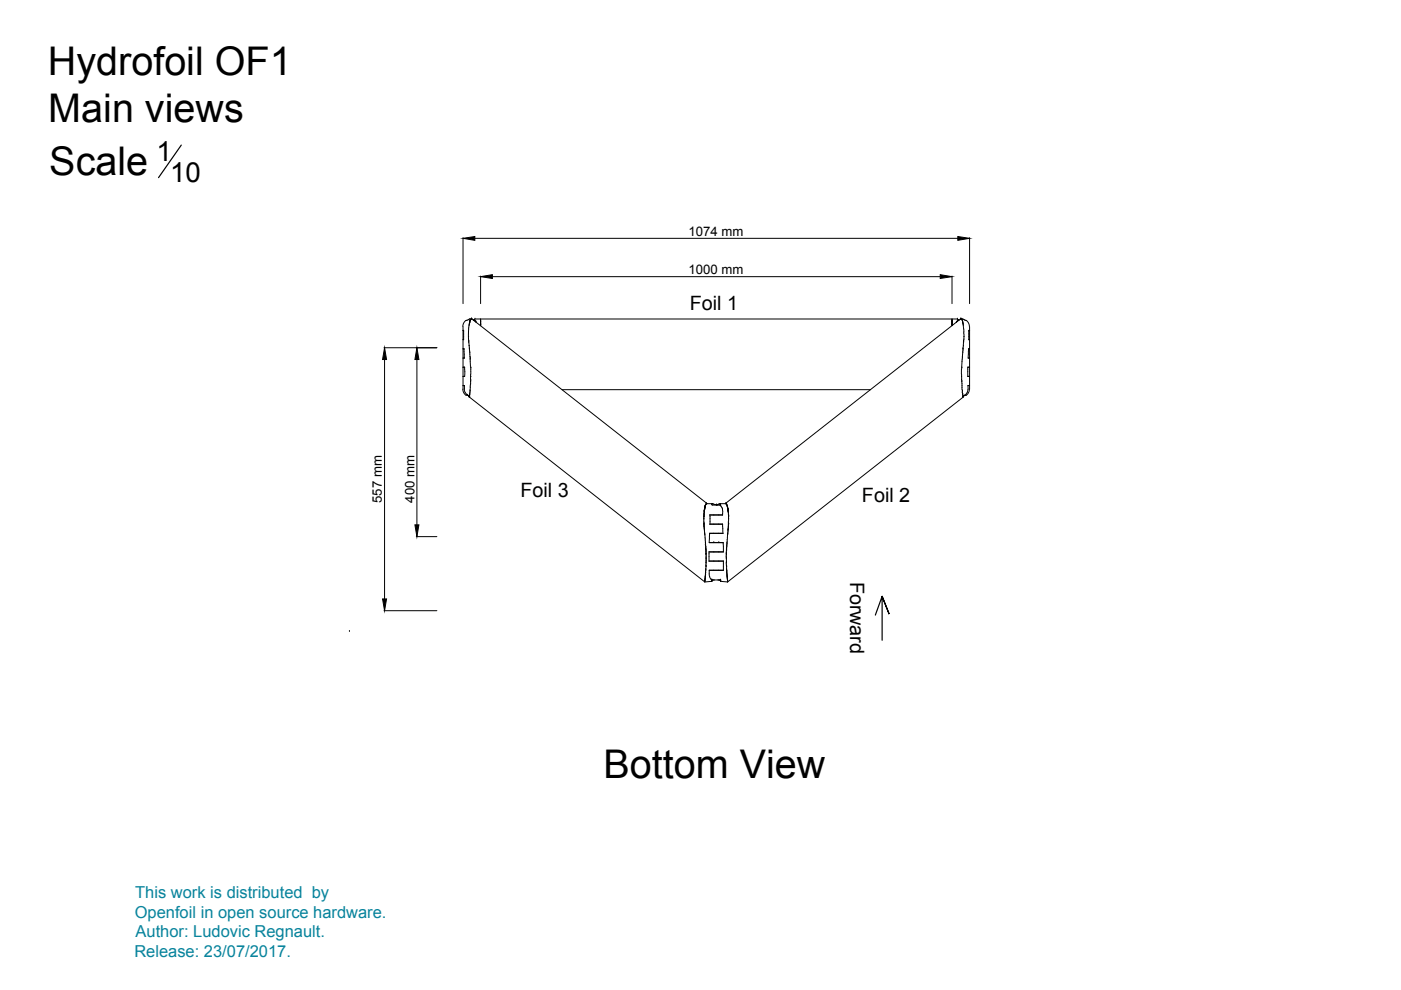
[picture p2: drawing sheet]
<svg xmlns="http://www.w3.org/2000/svg" width="297mm" height="210mm" viewBox="0 0 297 210" stroke-linecap="round" stroke-linejoin="round" font-family="sans-serif">
<!-- layer: OF1 -->
<g fill="none" stroke="#000" stroke-width=".21">
<path d="M98.2 70h.1v2h-.1M98.2 73.9h.2l.1 2h-.3M98.2 77.8h.3l.1 1-.1 1h-.3M98.2 72h.1M98.2 74h.2M98.2 77.9h.3M98.2 75.9h.2M98.2 79.8h.3M98.2 69.2v13.3M98.8 67.9a1.59 1.59 0 0 0-.7 1.3M99 67.9h-.2M99.1 67.8l-.1 .1"/>
<path d="M99.3 67.8h-.1M99.3 71.4v.6M99.3 70.8v.5M99.4 72v.4M99.4 71.3v.1M99.4 72.4v.3M99.4 69.7l-.1 1.1M99.4 69.4v.4M99.4 72.4h.1M99.4 72.7l.1 1.2M99.4 69v.4M99.5 68.8v.1"/>
<path d="M99.5 68.8h.1M99.5 68.9l-.1 .2M99.5 74l.1 .5M99.5 73.9h.1M99.5 73.9v.1M99.6 68.4h.1M99.6 68.4l-.1 .4M99.6 74.5l.1 1.6M99.6 68.2h.1M99.7 68.1h.1M99.7 67.6l-.4 .2M99.7 76.1v1.6"/>
<path d="M99.7 67.8v.1M99.7 67.9v.1M99.7 68h.1M99.7 76.1h.1M99.7 68l-.1 .4M99.7 67.6h.3M99.8 79.9v.5M99.8 79.3v.5M99.8 77.8v1M99.8 67.7l-.1 .1M99.8 79.8h.1M99.8 78.8v.5"/>
<path d="M99.8 79.8v.1M99.9 67.6l-.1 .1M99.9 67.6h-.1M99.9 67.6h.1M100 67.6h-.1M100 67.6h.1M100 67.6v.1M100.1 67.6h.1M100.1 67.7l49.8 39.1M100.3 67.8l.2 .1M100.4 67.9l.2 .1M100.4 67.9h.1"/>
<path d="M100.5 67.8v.1M100.5 67.8l-.1 .1M100.5 67.8h-.1M100.6 67.7l-.1 .1M100.6 67.9l.2 .2M100.7 67.7h-.1M100.7 67.7h.1M100.7 67.6h102.3M100.8 68.1l.1 .1M100.8 68.1h.1M100.9 68.3h.1M100.9 68.3l.1 .1"/>
<path d="M101.9 67.6h.1M101.9 67.7h.1M101.9 67.7v.3M101.9 68v.1M101.9 68.1h.1M101.9 68.2h.1M101.9 68.3h.1M101.9 68.4h.1M101.9 68.6h.1M101.9 68.6v.5M101.9 68.7h.1M101.9 68.8h.1"/>
<path d="M101.9 68.9h.1M101.9 69h.1M101.9 68.1v.5M101.9 68h.1M101.9 67.9h.1M101.9 67.8h.1M101.9 67.6v.1M201.8 67.6h.1M201.8 67.7h.1M201.8 67.8h.1M201.8 67.8v.1M201.8 68h.1"/>
<path d="M201.8 68v.1M201.8 68.1h.1M201.8 68.2h.1M201.8 68.3h.1M201.8 68.4h.1M201.8 68.6v.5M201.8 68.7h.1M201.8 68.8h.1M201.8 68.9h.1M201.8 69h.1M201.8 68.1v.5M201.8 68.6h.1"/>
<path d="M201.8 67.6v.1M202.8 68.3h.1M202.8 68.3l-.1 .1M202.9 68.1h.1M202.9 68.1l-.1 .1M203 67.7h.1M203 67.7l.1 .1M203.1 67.9l-.2 .2M203.2 67.9h-.1M203.2 67.9l-.1 .1M203.2 67.8h.1M203.2 67.8v.1"/>
<path d="M203.2 67.8l.1 .1M203.4 67.8l-.2 .1M203.6 67.7l-49.8 39.1M203.6 67.6v.1M203.7 67.6l-.1 .1M203.7 67.6h.1M203.8 67.6h.1M203.8 67.6h.2M203.8 67.6l.1 .1M203.8 78.8l.1 1M203.8 79.8h.1M203.9 67.7l.1 .1"/>
<path d="M203.9 79.8v.1M203.9 79.9v.5M203.9 77.8l-.1 1M204 67.8v.2M204 67.6l.4 .2M204 68h.1M204 68l.1 .4M204.1 68.1h.1M204.1 68.2h.1M204.1 68.4h.1M204.1 68.4l.1 .4M204.2 73.9l-.3 3.8"/>
<path d="M204.2 73.9h.1M204.2 68.8h.1M204.2 69l.1 .4M204.2 68.8l.1 .3M204.3 73.2l-.1 .7M204.3 72.5l-.1 .7M204.3 69.4v.4M204.3 72.2v.2M204.3 72.4h.1M204.3 70.4v.4M204.3 69.7l.1 .7M204.3 72.4v.1"/>
<path d="M204.3 72v.2M204.4 70.8v.5M204.4 71.4v.6M204.4 71.3v.1M204.4 67.8l.4 .1M204.8 67.9h.1M204.9 67.9l.5 .6 .2 .7-.1 13.3a1.59 1.59 0 0 1-.6 1.3M205.2 77.9h.4M205.2 79.8h.4M205.3 75.9h.3M205.4 74h.2M205.4 72h.2"/>
<path d="M205.6 70h-.2v2h.2M205.6 73.9h-.2l-.1 1.7v.3h.3M205.6 77.8h-.4v2h.4M98.1 82.5a1.59 1.59 0 0 0 .7 1.3M98.2 81.7h.3v.8M98.2 81.8h.3M98.4 82.5l.2 .7M98.6 83.2l.3 .3M98.8 83.8h.3M98.8 83.6l.2 .1M99 83.7l.1 .1M99.1 83.8h.1"/>
<path d="M99.2 83.8h.1M99.2 83.8l.1 .1M99.4 83.9v.2M99.4 83.9h.1M99.4 84.1h.1M99.4 84.1l.1 .1M99.5 84.1h.1M99.5 84.1l49.9 39.3M99.6 83.6l-.1 .5M99.6 84.1h-.1M99.6 84.2h.1M99.6 83.5v.1"/>
<path d="M99.6 83.7h.1M99.6 83.2v.3M99.7 82.6l-.1 .1M99.7 82.8l-.1 .1M99.7 83l-.1 .2M99.7 82.8h.1M99.7 82v.7M99.7 81.7v.3M99.7 81.4v.3M99.8 80.4v.1M99.8 80.5v.1M99.8 80.6v.9"/>
<path d="M119.2 82.6h65.4M203.9 80.4v.1M203.9 80.5l.1 1.6M203.9 82.1l.1 .6M204 83.1v.1M204 82.6v.1M204 83l.1 .1M204 83.2l.1 .3M204 82.8l.1 .1M204.1 83.5v.1M204.1 83.6l.1 .5M204.1 84.1h.1"/>
<path d="M204.1 84.2h.1M204.1 83.7h.1M204.2 84.1l-49.9 39.3M204.2 84.1h.1M204.3 84.1h-.1M204.3 84.1l-.2 .1M204.3 84.1h.1M204.3 83.9v.1M204.3 84v.1M204.3 83.9h.1M204.5 83.8l-.2 .1M204.5 83.8h-.1"/>
<path d="M204.7 83.7l-.1 .1M204.9 83.6l-.2 .1M204.9 83.8h-.4M205.2 82.5l-.4 1M205.2 81.8h.4M205.6 81.7h-.4l.1 .8M149.2 111v.2M149.2 109.6h.1M149.2 110.1h.1M149.2 110v1M149.2 109.6v.5M149.2 111.3v.1"/>
<path d="M149.2 111.6l.1 .2M149.3 109.2l-.1 .1M149.3 111.4v.3M149.3 111h.1M149.3 109.5h.1M149.3 109.1h.1M149.3 109h.1M149.3 109v.2M149.3 111.2h.1M149.3 111.2v.2M149.3 111.6h.1M149.3 109.3v.2"/>
<path d="M149.3 109.5l-.1 .1M149.3 108.7v.3M149.3 111.8l.1 1.6M149.3 111.8h.1M149.3 108.4v.2M149.3 108.4h.1M149.3 108.5h.1M149.3 108.6v.1M149.3 108.3v.1M149.3 108.2v.1M149.3 108.1v.1M149.4 108.3h.1"/>
<path d="M149.4 108.2h.1M149.4 108.1h.1M149.4 108.3l-.1 .1M149.4 112.4h.1M149.4 112.5h.1M149.4 108h.1M149.4 107.8v.1M149.4 107.9v.2M149.4 107.9h.1M149.4 107.8h.1M149.4 107.7h.1M149.4 107.7v.1"/>
<path d="M149.5 113.4v.5M149.5 107.5h.1M149.5 107.4h.1M149.5 107.6h.1M149.5 113.9l.1 1.5M149.5 107.6l-.1 .1M149.5 107.3h.1M149.5 115.4l.1 .9M149.6 107.1h.1M149.6 107.2l-.1 .4M149.6 107h.1M149.6 116.3v.1"/>
<path d="M149.6 116.5l.1 .2M149.6 106.9v.1M149.6 116.4h.1M149.6 116.4v.1M149.6 116.5h.1M149.7 116.9h.1M149.7 106.9h.1M149.7 117.7h.1M149.7 119v.2M149.7 117.9v.3M149.7 118.5v.4M149.7 118.3v.1"/>
<path d="M149.7 119.7l-.1 1.2M149.7 117.5h.1M149.7 117.4h.1M149.7 116.7h.1M149.7 117.4v.3M149.7 116.7v.7M149.7 119.2v.1M149.7 118.4h.1M149.7 119.3v.4M149.7 117.7v.2M149.7 118.5h.1M149.7 118.3h.1"/>
<path d="M149.7 106.8h.1M149.7 118.9h.1M149.7 118.4v.2M149.7 118.9v.1M149.8 106.8h.1M149.8 106.8l-.2 .1M149.9 106.8h.1M149.9 106.8h1.2l-.2 .1M150.3 118.9h3.1v2h-3M150.5 111.1h2.7l.1 2h-2.8M150.9 106.9v.1M150.9 107l.1 .1"/>
<path d="M151 107.1h1.7M151.1 106.8h.1M151.2 106.9h.1M151.3 106.9h.1M151.3 115h.1M151.3 109.2h.1M151.3 111.1v.1M151.3 113.1h.1M151.3 117h.1M151.3 118.9v.1M151.4 106.9l.4 .1M151.8 107h.3"/>
<path d="M151.9 107h.4M151.9 107v.1M151.9 107h.1M152.1 107h-.2M152.4 106.9l-.3 .1M152.4 115h.1M152.4 109.2h.1M152.4 111.1v.1M152.4 113.1h.1M152.4 117h.1M152.4 118.9v.1M152.5 106.9h-.1"/>
<path d="M152.6 107l.1 .1M152.7 107.1h.1M152.7 107.1h-.1M152.7 106.8h-.2M152.8 107h-.1M152.8 107.2l.1 .1M152.8 107.3l.3 .4M153.1 107.7l.1 .2M153.1 107.9l.1 .2M153.2 108.1v.2M153.2 108.4v.8h-2.7v2h2.7M153.3 113.1h-2.8l-.1 1.9h2.9l.1 2h-3.1"/>
<path d="M153.4 117h-3.1v2h3.1M153.8 106.8h.1M153.8 106.8h-1.1l.1 .2M153.9 106.8h.1M153.9 106.8l.1 .1M154 118.4h.1M154 117.7v.5M154 117.7h.1M154 119.3v.4M154 117.1v.3M154 106.9h.1M154 116.8v.2"/>
<path d="M154 119.7l.1 1.8M154 118.3h.1M154 117.5h.1M154 117.4h.1M154 117.4v.3M154 118.4v.5M154 106.8h.1M154.1 106.9h.1M154 117v.2M154 118.9v.1M154 119.2v.1M154 118.3v.1"/>
<path d="M154 119v.2M154 116.3v.1M154 116l.1 .3M154.1 107h.1M154.1 106.9v.1M154.1 116.4l-.1 .3M154.1 116.4h.1M154.1 116.7h.1M154.1 116.7v.1M154.1 107v.1M154.1 107.1h.1M154.1 115.4v.6"/>
<path d="M154.1 107.2l.1 .2M154.2 107.3h.1M154.2 107.4l.1 .5M154.2 107.5h.1M154.2 107.4h.1M154.2 107.5l.1 .1M154.3 113.3h.1M154.3 107.6h.1M154.3 107.8v.1M154.3 107.9v.2M154.3 107.9h.1M154.3 108.1h.1"/>
<path d="M154.3 108.1v.1M154.3 108h.1M154.3 108.2v.1M154.3 108.2h.1M154.3 112.4h.1M154.3 112.5h.1M154.4 108.3v.1M154.4 108.4v.2M154.4 108.4h.1M154.4 108.5h.1M154.4 108.6v.1M154.4 111.6v.2"/>
<path d="M154.4 108.7v.3M154.4 111.8l-.3 3.6M154.4 111.8h.1M154.4 111.3v.1M154.4 109.1l.1 .3M154.4 111.4h.1M154.4 111.6h.1M154.4 111.6v.1M154.4 111.1v.2M154.5 111.4l-.1 .2M154.5 109.6v.5M154.5 110l-.1 1"/>
<path d="M154.5 111.2h.1M154.5 111.1h.1M154.5 111h.1M154.5 109.6h.1M154.5 109.5h.1M154.5 109.3h.1M154.5 109.4v.2M154.5 110.1h.1M154.5 111v.1M154.5 111.1v.1M74.1 133.9h.1M149.4 123.2v.2"/>
<path d="M149.4 123.2h.1M149.4 123.1h.1M149.4 123.1v.2M149.4 123.4h.1M149.5 122.7v.1M149.5 122.8l-.1 .3M149.5 122.9h.1M149.5 122.2v.2M149.5 122.4v.3M149.5 122.5h.1M149.5 122.7h.1M149.5 122v.2"/>
<path d="M149.6 121.8h.1M149.6 122.2h.1M149.6 122.2v.1M149.6 121.5v.1M149.6 121.7v.4M149.6 121.1v.4M149.6 120.9v.2M149.7 120.2h.1M150.4 121.7l.1 .6M150.4 122.3l.5 .7M150.9 123h.1M150.9 123.2v.1"/>
<path d="M150.9 123h1.9M150.9 123.3h.1M150.9 123v.3M150.9 123.3l-1.5 .1M150.9 123.2h.1M150.9 122.9h.1M151 123h.1M151 123v.2M151.1 123h-.1M151.3 120.9h.1M151.5 123h-.4M152.2 123h.4"/>
<path d="M152.4 120.9h.1M152.6 123h.1M152.7 123v.1M152.7 123.2h.1M152.7 123.1v.1M152.8 123.2h.1M152.8 123.2v.1M152.8 123h.1M152.8 123.3h.1M152.8 123.3l1.5 .1M152.8 123v.3M153.4 120.9h-3v.8"/>
<path d="M154.1 120.2h.1M154.1 121.5v.1M154.1 121h.1M154.1 121.7v.5M154.1 121.8h.1M154.2 122.2v.5M154.2 122.2h.1M154.2 122.5h.1M154.2 122.2v.1M154.2 122.7v.1M154.2 122.8l.1 .5M154.2 122.7h.1"/>
<path d="M154.2 122.9h.1M154.2 123.2l.1 .1M154.3 123.2h.1M154.3 123.4h.1M154.3 123.3v.1"/>
</g>
<!-- layer: Text -->
<path d="M38.4 30.8l-4.8 6.9M185.6 130.4l1.4-4 1.6 3.9-1.6-3.9v9.3" fill="none" stroke="#000" stroke-width=".25"/>
<!-- layer: Cotation -->
<path d="M98.2 50.4v14M100.7 50.5h102.4M101.9 58.5v5.9M104.4 58.7h94.9M201.8 58.5v5.9M205.6 50.4v14M81.4 73.7h11.2M81.5 76.2v50.8M88.4 76.2v35.1M88.3 113.8h4.3M81.4 129.5h11.2" fill="none" stroke="#000" stroke-width=".21"/>
<path d="M98.2 50.5l2.5-.3v.8zM101.9 58.7l2.5-.5v.8zM199.3 58.2l2.5 .5-2.5 .3zM203.1 50.2l2.5 .3-2.5 .5zM81.5 73.7l.5 2.5h-.9zM88.4 73.7l.4 2.5h-.8zM88 111.3h.8l-.4 2.5zM81.1 127h.9l-.5 2.5z" fill="#000" stroke="#000" stroke-width=".21"/>
<g font-size="8.4">
<text x="10.2" y="15.9">Hydrofoil OF1</text>
<text x="10.2" y="25.9">Main views</text>
<text x="10.5" y="37.2">Scale</text>
<text x="128" y="164.9">Bottom View</text>
</g>
<g font-size="5.9">
<text x="33.1" y="34.2">1</text>
<text x="36.1" y="38.5">10</text>
</g>
<g font-size="4.2">
<text x="146.3" y="65.7">Foil 1</text>
<text x="110.3" y="105.5">Foil 3</text>
<text x="182.8" y="106.5">Foil 2</text>
<text x="180.3" y="123.3" transform="rotate(90 180.3 123.3)">Forward</text>
</g>
<g font-size="3.5" fill="#07839c">
<text x="28.7" y="190.4">This work is distributed by</text>
<text x="28.6" y="194.6">Openfoil in open source hardware.</text>
<text x="28.5" y="203">Release: 23/07/2017.</text>
<text x="28.7" y="198.7">Author: Ludovic Regnault.</text>
</g>
<g font-size="2.8">
<text x="146" y="50">1074 mm</text>
<text x="146" y="58.1">1000 mm</text>
<text x="81" y="106.6" transform="rotate(-90 81 106.6)">557 mm</text>
<text x="87.9" y="106.6" transform="rotate(-90 87.9 106.6)">400 mm</text>
</g>
</svg>
